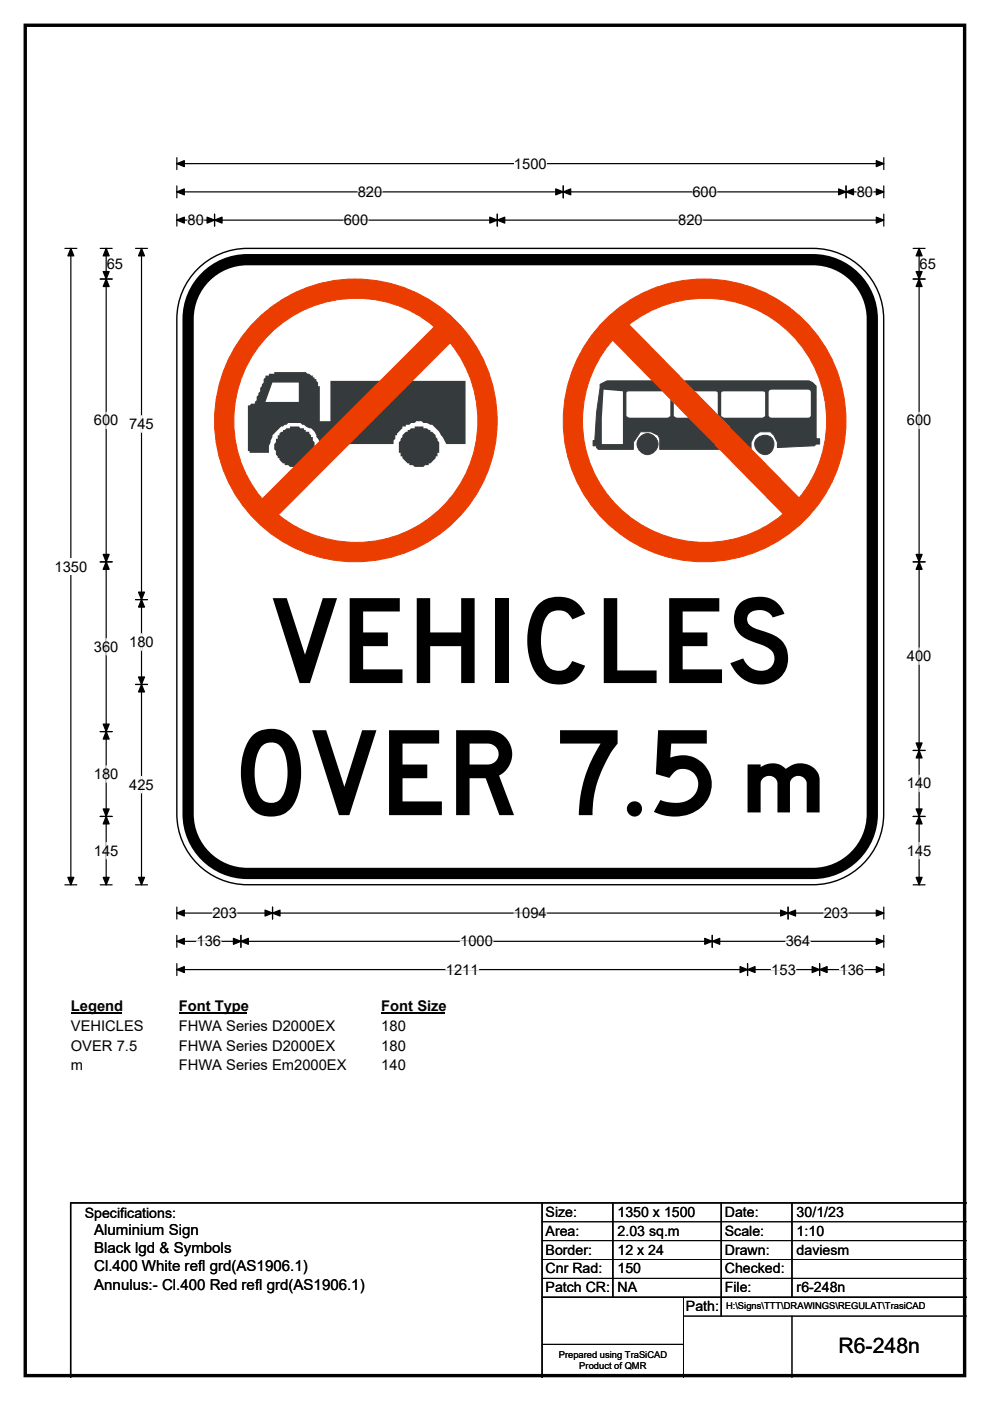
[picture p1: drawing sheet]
<svg xmlns="http://www.w3.org/2000/svg" width="210mm" height="297mm" viewBox="0 0 210 297" stroke-linecap="round" stroke-linejoin="round" font-family="sans-serif">
<path d="M5.4 5.4h199.2v286.3h-199.2z" fill="none" stroke="#000" stroke-width=".72"/>
<path d="M37.5 34.7h150M37.5 33.4v2.6M187.5 33.4v2.6" fill="none" stroke="#000" stroke-width=".25"/>
<path d="M37.5 34.7l1.6-.6v1.2zM185.9 34.1l1.6 .6-1.6 .6z" fill="#000" stroke="#000" stroke-width=".25"/>
<path d="M109 33h7v3.4h-7z" fill="#fff"/>
<g fill="none" stroke="#000" stroke-width=".25">
<path d="M37.5 39.4v2.6M119.5 39.4v2.6M179.5 39.4v2.6M187.5 39.4v2.6M13.8 52.7h2.5M15 52.7v134.9M37.5 40.7h150M37.5 45.4v2.5M37.5 46.7h150M45.5 45.4v2.5M105.5 45.4v2.5M187.5 45.4v2.5"/>
<path d="M13.8 187.6h2.5M37.5 192.3v2.6M37.5 198.3v2.6M37.5 193.6h150M37.5 199.6h150M51.1 198.3v2.6M57.8 192.3v2.6M151.1 198.3v2.6M167.2 192.3v2.6M187.5 192.3v2.6M187.5 198.3v2.6M37.5 204.3v2.5"/>
<path d="M37.5 205.6h150M158.6 204.3v2.5M173.8 204.3v2.5M187.5 204.3v2.5"/>
</g>
<g fill="#000" stroke="#000" stroke-width=".25">
<path d="M15 52.7l.7 1.6h-1.3zM37.5 40.7l1.6-.7v1.3zM37.5 46.7l1.6-.7v1.3zM45.5 46.7l1.6-.7v1.3zM43.9 46l1.6 .7-1.6 .6zM103.9 46l1.6 .7-1.6 .6zM105.5 46.7l1.6-.7v1.3zM119.5 40.7l1.6-.7v1.3zM117.9 40l1.6 .7-1.6 .6zM177.9 40l1.6 .7-1.6 .6zM179.5 40.7l1.5-.7v1.3zM185.9 40l1.6 .7-1.6 .6z"/>
<path d="M185.9 46l1.6 .7-1.6 .6zM14.4 186h1.3l-.7 1.6zM37.5 193.6l1.6-.6v1.2zM37.5 199.6l1.6-.7v1.3zM51.1 199.6l1.6-.7v1.3zM49.5 198.9l1.6 .7-1.6 .6zM57.8 193.6l1.6-.6v1.2zM56.2 193l1.6 .6-1.6 .6zM149.5 198.9l1.6 .7-1.6 .6zM151.1 199.6l1.6-.7v1.3zM165.6 193l1.6 .6-1.6 .6zM167.2 193.6l1.5-.6v1.2z"/>
<path d="M185.9 193l1.6 .6-1.6 .6zM185.9 198.9l1.6 .7-1.6 .6zM37.5 205.6l1.6-.7v1.3zM158.6 205.6l1.5-.7v1.3zM157 204.9l1.6 .7-1.6 .6zM172.3 204.9l1.5 .7-1.5 .6zM173.8 205.6l1.6-.7v1.3zM185.9 204.9l1.6 .7-1.6 .6z"/>
</g>
<g fill="none" stroke="#fff" stroke-width=".25">
<path d="M39.8 46.7h3.4M72.9 46.7h5.2M75.9 40.7h5.2M143.8 46.7h5.3M146.9 40.7h5.2M181.7 40.7h3.5M41.7 199.6h5.2M45 193.6h5.2M97.6 199.6h7M109 193.6h7M166.7 199.6h5.2M174.7 193.6h5.2"/>
<path d="M94.6 205.6h6.9M163.6 205.6h5.2M178.1 205.6h5.2"/>
</g>
<path d="M11.6 118.4h6.9v3.5h-6.9z" fill="#fff"/>
<g fill="none" stroke="#000" stroke-width=".25">
<path d="M21.3 59.2h2.5M21.3 52.7h2.5M22.5 52.7v134.9M28.7 52.7h2.6M30 52.7v134.9M193.7 59.2h2.5M193.7 52.7h2.5M194.9 52.7v134.9M21.3 119.1h2.5M193.7 119.1h2.5M28.7 127.1h2.6M21.3 155.1h2.5"/>
<path d="M28.7 145.1h2.6M193.7 159.1h2.5M21.3 173.1h2.5M193.7 173.1h2.5M21.3 187.6h2.5M28.7 187.6h2.6M193.7 187.6h2.5"/>
</g>
<g fill="#000" stroke="#000" stroke-width=".25">
<path d="M22.5 59.2l.7 1.5h-1.3zM22.5 52.7l.7 1.6h-1.3zM21.9 57.6h1.3l-.7 1.6zM30 52.7l.6 1.6h-1.2zM194.9 59.2l.7 1.5h-1.3zM194.9 52.7l.7 1.6h-1.3zM194.3 57.6h1.3l-.7 1.6zM21.9 117.5h1.3l-.7 1.6zM22.5 119.1l.7 1.6h-1.3zM194.3 117.5h1.3l-.7 1.6zM194.9 119.1l.7 1.6h-1.3zM30 127.1l.6 1.6h-1.2z"/>
<path d="M29.4 125.5h1.2l-.6 1.6zM21.9 153.5h1.3l-.7 1.6zM22.5 155.1l.7 1.6h-1.3zM29.4 143.5h1.2l-.6 1.6zM30 145.1l.6 1.6h-1.2zM194.3 157.5h1.3l-.7 1.6zM194.9 159.1l.7 1.6h-1.3zM21.9 171.5h1.3l-.7 1.6zM22.5 173.1l.7 1.6h-1.3zM194.3 171.5h1.3l-.7 1.6zM194.9 173.1l.7 1.6h-1.3zM21.9 186h1.3l-.7 1.6z"/>
<path d="M29.4 186h1.2l-.6 1.6zM194.3 186h1.3l-.7 1.6z"/>
</g>
<path d="M22.5 87.4v3.5M30 88.1v3.6M194.9 87.4v3.5M22.5 135.4v3.5M30 134.4v3.5M194.9 137.4v3.5M22.5 162.3v3.6M22.5 178.6v3.5M30 164.6v3.5M194.9 164.4v3.5M194.9 178.6v3.5" fill="none" stroke="#fff" stroke-width=".25"/>
<path d="M15 211.6h10.8v3.5h-10.8z" fill="#fff"/>
<path d="M15 214.9h10.8" fill="none" stroke="#000" stroke-width=".32"/>
<path d="M37.9 211.6h14.4v3.5h-14.4z" fill="#fff"/>
<path d="M37.9 214.9h14.4" fill="none" stroke="#000" stroke-width=".32"/>
<path d="M80.9 211.6h13.4v3.5h-13.4z" fill="#fff"/>
<path d="M80.9 214.9h13.4" fill="none" stroke="#000" stroke-width=".32"/>
<g fill="#fff">
<path d="M15 215.8h15.4v3.4h-15.4z"/>
<path d="M37.9 215.8h33.1v3.4h-33.1z"/>
<path d="M80.9 215.8h5.2v3.4h-5.2z"/>
<path d="M15 219.9h14v3.5h-14z"/>
<path d="M37.9 219.9h33.1v3.5h-33.1z"/>
<path d="M80.9 219.9h5.2v3.5h-5.2z"/>
<path d="M15 224.1h2.6v3.5h-2.6z"/>
<path d="M37.9 224.1h35.5v3.5h-35.5z"/>
<path d="M80.9 224.1h5.2v3.5h-5.2z"/>
</g>
<path d="M41.9 57.1a14.9 14.9 0 0 1 10.6-4.4h119.9a15 15 0 0 1 15 14.9v105a15 15 0 0 1-15 15h-119.9a15 15 0 0 1-15-15v-105a14.9 14.9 0 0 1 4.4-10.5z" fill-rule="evenodd" fill="#fff" stroke="#fff" stroke-width=".21"/>
<path d="M44 58.3a12.5 12.5 0 0 1 8.5-3.2h119.9a12.6 12.6 0 0 1 12.6 12.5v105a12.6 12.6 0 0 1-12.6 12.6h-119.9a12.6 12.6 0 0 1-12.6-12.6v-105a12.5 12.5 0 0 1 4.1-9.3z" fill="none" stroke="#000" stroke-width="2.4"/>
<path d="M41.9 57.1a14.9 14.9 0 0 1 10.6-4.4h119.9a15 15 0 0 1 15 14.9v105a15 15 0 0 1-15 15h-119.9a15 15 0 0 1-15-15v-105a14.9 14.9 0 0 1 4.4-10.5z" fill="none" stroke="#000" stroke-width=".3"/>
<circle cx="149.4" cy="89.1" r="30" fill="#eb3d00" stroke="#eb3d00" stroke-width=".21"/>
<circle cx="149.4" cy="89.1" r="25.9" fill="#fff" stroke="#eb3d00" stroke-width=".21"/>
<path d="M127.3 81.5l1.5-.7h42.8l.7 .3 .8 .8v11.1h.7v1.1h-.7l-.4 .4-7.8 .4v-1.1l-.8-1.5-.7-.8h-2.2l-1.1 .8-.8 1.5v1.5h-19.4v-2.3l-.3-.7-1.5-.8h-2.3l-1.5 2.3v1.5h-7.4l-.4-.4v-.4h-.7v-1.1h.4l.3-6z" fill-rule="evenodd" fill="#363b3d" stroke="#363b3d" stroke-width=".21"/>
<g fill="#fff">
<path d="M132.9 83.1l.7-.1h7.8a.55 .55 0 0 1 .8 .4v4.8l-.4 .3-8.2 .1-.7-.4z" fill-rule="evenodd"/>
<path d="M143 83.1l.7-.1h7.8a.55 .55 0 0 1 .7 .4v4.8l-.4 .3-8.1 .1-.8-.4z" fill-rule="evenodd"/>
<path d="M153 83.1l.7-.1h7.8a.54 .54 0 0 1 .8 .4v4.8l-.4 .3-8.2 .1-.7-.4z" fill-rule="evenodd"/>
<path d="M163.1 82.8l.7-.2 7.9 .1 .2 .1 .1 .6-.1 4.9-.7 .3-7.9-.1-.2-.2-.1-.5z" fill-rule="evenodd"/>
<path d="M128 82.6l4.1 .4v11.1h-4.4v-5.5z" fill-rule="evenodd"/>
</g>
<g fill="#363b3d" stroke="#363b3d" stroke-width=".21">
<path d="M160.8 92.8a2.04 2.04 0 0 1 2.8 0 2.04 2.04 0 0 1 0 2.9 2.07 2.07 0 0 1-2.3 .5 2.07 2.07 0 0 1-1.2-2.1v-.5z" fill-rule="evenodd"/>
<circle cx="137.3" cy="94.2" r="2.21"/>
</g>
<path d="M132.5 67.7l38 38.7-3.4 3.8-38-38.8z" fill="#eb3d00"/>
<circle cx="75.5" cy="89.1" r="30" fill="#eb3d00" stroke="#eb3d00" stroke-width=".21"/>
<circle cx="75.5" cy="89.1" r="25.9" fill="#fff" stroke="#eb3d00" stroke-width=".21"/>
<path d="M57.8 81.1h5.6v4.1h-7.1zM56.3 79.6h.7v-.4h1.2v-.3h6.7l.3 .3h.4l.4 .4h.4v.4h.3v.4h.4v.4l.4 .3v.8h.3v7.4h2.3v-8.5h28.6v13.3h-4l-1.5-2.6-1.5-1.4h-.4l-.7-.4h-.8l-.4-.4h-1.1l-.4 .4h-.7l-.4 .4h-.7v.3h-.8v.4l-1.1 1.1v.4h-.4v.7l-.3 .4v.7h-15.7v-.3l-.7-1.1a2.46 2.46 0 0 0-1.1-1.9h-.4l-1.1-.7h-.4l-.4-.4h-2.6l-.3 .4h-.4l-.4 .3h-.4l-1.8 1.9v.4l-.8 1.8v1.5h-4.1v-.4h-.3v-9.6h.3l.4-.4h.8v-.4l.3-.4v-.7l.4-.4v-.3l.4-.4v-.8l.3-.3v-.4l.4-.4v-.7l.4-.4zM86.1 91.5l-.8 .8v.4l-.3 .3v.4l-.4 .4v2.2h.4v.8h.3v.3l1.2 1.2h.3v.3h.8l.3 .4h1.9l.4-.4h.7v-.3h.4l1.1-1.2v-.3h.4v-.8h.4v-2.2l-.4-.4v-.4l-.4-.3v-.4l-.7-.8h-.4v-.3h-.4l-.3-.4h-.8v-.4h-1.9v.4h-.7l-.4 .4h-.3v.3zM59.3 91.9v.4h-.4v.7h-.4v.8l-.3 .3v1.2l.3 .3v.8l.4 .4v.3h.4v.4l.7 .8h.4v.3h.7l.4 .4h2.2v-.4h.8l.7-.7h.4v-.4l.4-.4v-.3h.4v-.8h.3v-2.2l-.3-.4v-.7h-.4v-.4l-.4-.4v-.4h-.7v-.3h-.4v-.4h-.8l-.3-.4h-1.9v.4h-.7l-.4 .4h-.4v.3h-.4z" fill-rule="evenodd" fill="#353a3c"/>
<path d="M54.8 106.4l38.4-38.3 3.7 3.3-38.4 38.4z" fill="#eb3d00"/>
<path d="M115 255v37M130 255v20M153 255v24M168 255v20M205 255h-190v37M115 275h90" fill="none" stroke="#000" stroke-width=".3"/>
<path d="M115 259h90M115 263h90M115 267h90M115 271h90M145 279h60M145 275v17M168 279v13M115 285h30" fill="none" stroke="#000" stroke-width=".21"/>
<g font-size="25">
<text x="57.3" y="144.8">VEHICLES</text>
<text x="49.3" y="172.8">OVER 7.5</text>
</g>
<text font-size="19.4" x="155.8" y="172.3">m</text>
<text font-size="4.5" x="177.8" y="286.9">R6-248n</text>
<g font-size="3.2">
<text x="20" y="261.9">Aluminium Sign</text>
<text x="20" y="265.7">Black lgd &amp; Symbols</text>
<text x="20" y="269.6">Cl.400 White refl grd(AS1906.1)</text>
<text x="20" y="273.4">Annulus:- Cl.400 Red refl grd(AS1906.1)</text>
</g>
<g font-size="3.1">
<text x="109" y="35.8">1500</text>
<text x="75.9" y="41.7">820</text>
<text x="146.9" y="41.7">600</text>
<text x="181.7" y="41.7">80</text>
<text x="39.8" y="47.7">80</text>
<text x="72.9" y="47.7">600</text>
<text x="143.8" y="47.7">820</text>
<text x="22.6" y="57">65</text>
<text x="195.1" y="57">65</text>
<text x="19.9" y="90.2">600</text>
<text x="27.4" y="90.9">745</text>
<text x="192.3" y="90.2">600</text>
<text x="11.6" y="121.2">1350</text>
<text x="27.4" y="137.2">180</text>
<text x="19.9" y="138.2">360</text>
<text x="192.3" y="140.2">400</text>
<text x="19.9" y="165.1">180</text>
<text x="27.4" y="167.4">425</text>
<text x="192.3" y="167.2">140</text>
<text x="19.9" y="181.4">145</text>
<text x="192.3" y="181.4">145</text>
<text x="45" y="194.6">203</text>
<text x="109" y="194.6">1094</text>
<text x="174.7" y="194.6">203</text>
<text x="41.7" y="200.6">136</text>
<text x="97.6" y="200.6">1000</text>
<text x="166.7" y="200.6">364</text>
<text x="94.6" y="206.6">1211</text>
<text x="163.6" y="206.6">153</text>
<text x="178.1" y="206.6">136</text>
<text x="15" y="214.4">Legend</text>
<text x="37.9" y="214.4">Font Type</text>
<text x="80.9" y="214.4">Font Size</text>
<text x="15" y="218.5">VEHICLES</text>
<text x="37.9" y="218.5">FHWA Series D2000EX</text>
<text x="80.9" y="218.5">180</text>
<text x="15" y="222.7">OVER 7.5</text>
<text x="15" y="226.9">m</text>
<text x="37.9" y="222.7">FHWA Series D2000EX</text>
<text x="37.9" y="226.9">FHWA Series Em2000EX</text>
<text x="80.9" y="222.7">180</text>
<text x="80.9" y="226.9">140</text>
</g>
<g font-size="3">
<text x="115.7" y="258">Size:</text>
<text x="131" y="258">1350 x 1500</text>
<text x="153.7" y="258">Date:</text>
<text x="169" y="258">30/1/23</text>
<text x="18" y="258.2">Specifications:</text>
<text x="115.7" y="262">Area:</text>
<text x="131" y="262">2.03 sq.m</text>
<text x="153.7" y="262">Scale:</text>
<text x="169" y="262">1:10</text>
<text x="115.7" y="266">Border:</text>
<text x="115.7" y="270">Cnr Rad:</text>
<text x="131" y="266">12 x 24</text>
<text x="131" y="270">150</text>
<text x="153.7" y="266">Drawn:</text>
<text x="153.7" y="270">Checked:</text>
<text x="169" y="266">daviesm</text>
<text x="115.7" y="274">Patch CR:</text>
<text x="131" y="274">NA</text>
<text x="153.7" y="274">File:</text>
<text x="169" y="274">r6-248n</text>
<text x="145.5" y="278">Path:</text>
</g>
<g font-size="2">
<text x="154" y="277.6">H:\Signs\TTT\DRAWINGS\REGULAT\TrasiCAD</text>
<text x="118.5" y="287.8">Prepared using TraSiCAD</text>
<text x="122.9" y="290.2">Product of QMR</text>
</g>
</svg>
